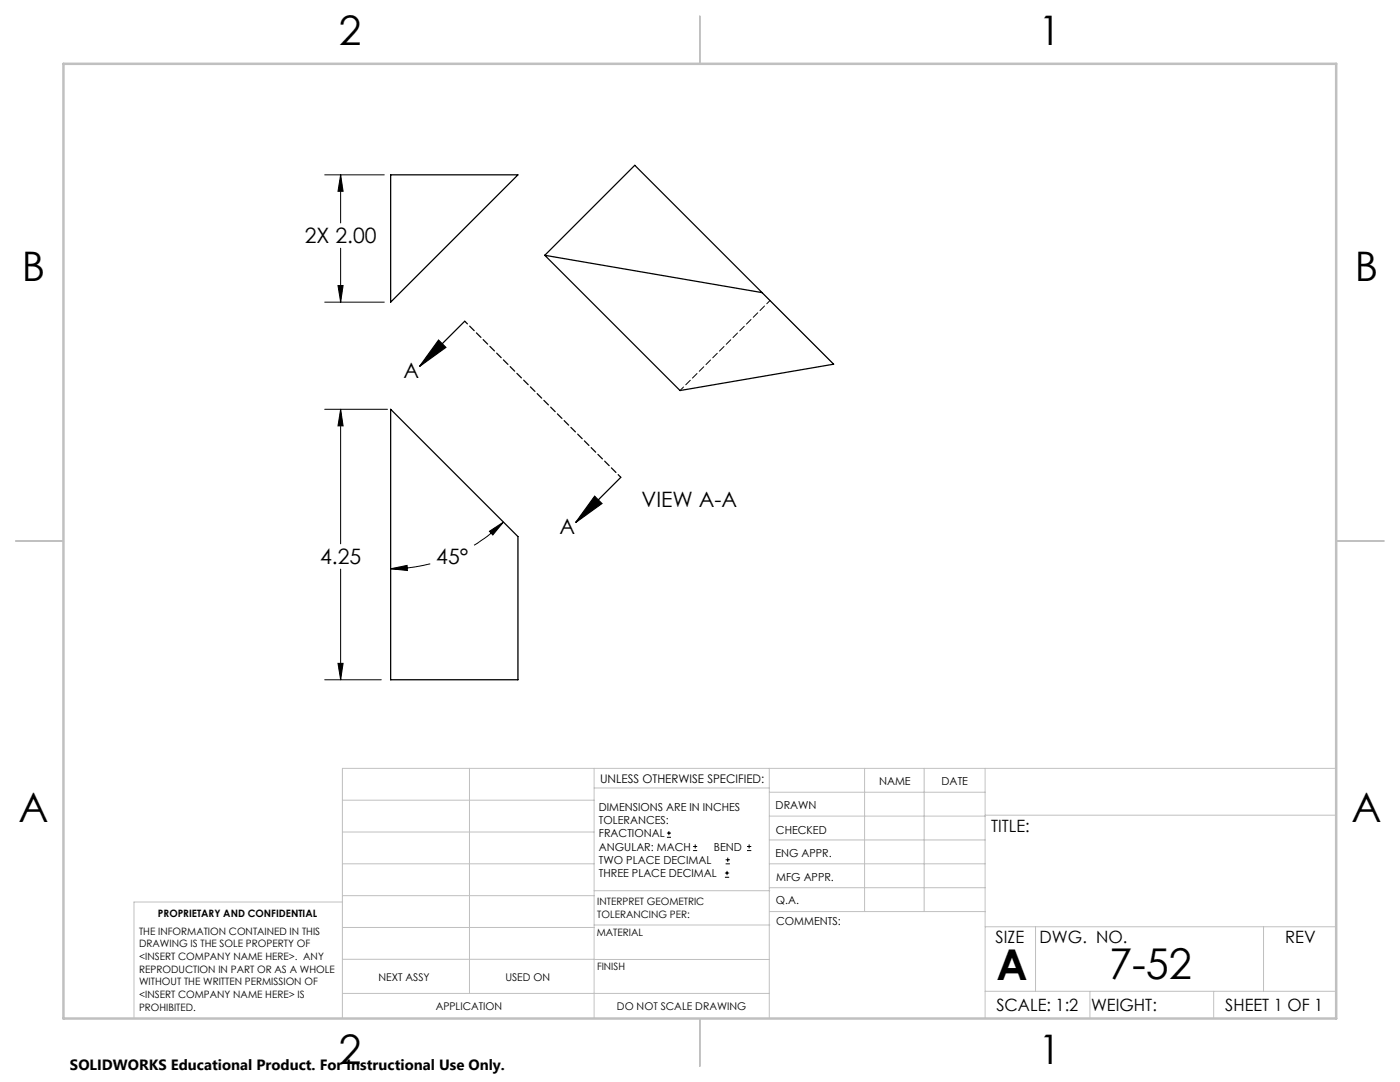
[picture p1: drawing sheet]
<svg xmlns="http://www.w3.org/2000/svg" width="279mm" height="216mm" viewBox="0 0 279 216" stroke-linecap="round" stroke-linejoin="round" font-family="sans-serif">
<g fill="none" stroke="#000" stroke-width=".2">
<path d="M64.8 34.9h11.9M68 34.9l.5 3.3h-1zM68 34.9v9.6M67.5 57h1l-.5 3.3zM68 49.5v10.8M64.8 60.3h11.9M64.8 81.7h12.5M68 81.7l.5 3.3h-1zM68 81.7v26.8M68 113.6v22M78 113.5l3.2-.7 .1 1zM85.9 112.5a31.9 31.9 0 0 1-7.9 1"/>
<path d="M97.7 106l2.8-1.8-2.1 2.6zM100.5 104.2a32.1 32.1 0 0 1-5.9 4.6M64.8 135.6h11.3M67.5 132.4h1l-.5 3.2zM133.1 167.1h.8M133.1 166.2h.8M133.5 165.8v.9M138.3 169.7h.8M138.3 168.9h.8M138.7 168.5v.8M144.7 175h.8M144.7 174.2h.8"/>
<path d="M144.8 172.4h.9M144.8 171.6h.9M145.1 173.8v.8M145.2 171.1v.9M149.1 169.7h.8M149.1 168.9h.8M149.5 168.5v.8"/>
</g>
<path d="M78 34.9h25.4l-25.4 25.4zM108.7 50.9l27 27 30.7-5.2-14.3-14.3M108.7 50.9l43.4 7.5M108.7 50.9l18-17.9 25.4 25.4M87.5 67.9l1.5 1.4-5.3 3.8zM92.7 64.1l-9 9M78 81.7l25.4 25.4v28.5h-25.4zM118.7 99l1.4 1.5-5.2 3.7zM123.9 95.2l-9 9" fill="none" stroke="#000" stroke-width=".25"/>
<path d="M123.9 95.2l-31.1-31.1" fill="none" stroke="#000" stroke-width=".25" stroke-dasharray="1.3 .6" stroke-dashoffset=".5"/>
<g fill="none" stroke="#c0c0c0" stroke-width=".2">
<path d="M68.3 159.7h50.3M93.7 153.3v44.9M118.6 153.3v49.9M118.6 157.2h34.9M153.5 153.3v49.9M153.5 158.1h43.1M172.5 153.3v28.6M184.4 153.3v28.6M196.6 153.3v49.9M266.7 153.3h-198.4v49.9M68.3 178.7h50.3M68.3 172.4h50.3"/>
<path d="M68.3 166h50.3M68.3 180h-41.6v23.2M118.6 177.7h35M153.5 167.6h43.1M153.5 162.8h43.1M153.5 172.4h43.1M153.5 177.1h43.1M196.6 162.7h70.1M68.3 198.2h85.2M68.3 191.4l85.2 .1M68.3 185.1h50.3M118.6 184.6h35"/>
<path d="M153.6 181.9h43M196.6 197.8h70.1M196.6 184.9h70.1M206.7 184.9v12.9M217.5 197.8v5.4M242.2 197.8v5.4M252.2 184.9v12.9"/>
</g>
<path d="M139.7 3.2v9.5M3.1 107.9h9.6M266.7 107.9h9.5M139.7 203.2v9.6" fill="none" stroke="#c0c0c0" stroke-width=".25"/>
<path d="M12.7 12.7h254v190.5h-254z" fill="none" stroke="#c0c0c0" stroke-width=".5"/>
<g fill="#000">
<path d="M118.7 99l1.4 1.5-5.2 3.7zM87.5 67.9l1.5 1.4-5.3 3.8z"/>
<path d="M67.5 132.4h1l-.5 3.2zM68 81.7l.5 3.3h-1zM78 113.5l3.2-.7 .1 1zM97.7 106l2.8-1.8-2.1 2.6zM67.5 57h1l-.5 3.3zM68 34.9l.5 3.3h-1z"/>
</g>
<path d="M153.7 59.9l-18 18" fill="none" stroke="#000" stroke-width=".2" stroke-dasharray="1.3 .6" stroke-dashoffset=".3"/>
<g font-size="8.5">
<text x="198.9" y="195.5">A</text>
<text x="221.3" y="195.4">7-52</text>
</g>
<g font-size="8.1">
<text x="67.6" y="8.9">2</text>
<text x="207.3" y="8.9">1</text>
<text x="4.4" y="56.1">B</text>
<text x="270.4" y="56.1">B</text>
<text x="3.7" y="164.1">A</text>
<text x="269.7" y="164.1">A</text>
<text x="67.6" y="212.4">2</text>
<text x="207.3" y="212.4">1</text>
</g>
<g font-size="4.2">
<text x="60.8" y="48.6">2X 2.00</text>
<text x="80.5" y="75.4">A</text>
<text x="128" y="101.1">VIEW A-A</text>
<text x="111.7" y="106.6">A</text>
<text x="63.9" y="112.6">4.25</text>
<text x="87.1" y="112.6">45°</text>
</g>
<g font-size="3.4">
<text x="197.8" y="166">TITLE:</text>
<text x="198.7" y="188.1">SIZE</text>
<text x="207.5" y="188.1">DWG. NO.</text>
<text x="256.5" y="188.2">REV</text>
<text x="198.8" y="201.7">SCALE: 1:2</text>
<text x="217.7" y="201.8">WEIGHT:</text>
<text x="244.5" y="201.7">SHEET 1 OF 1</text>
</g>
<text font-size="3" x="14" y="213.5">SOLIDWORKS Educational Product. For Instructional Use Only.</text>
<text font-size="2.4" x="119.8" y="156.2">UNLESS OTHERWISE SPECIFIED:</text>
<g font-size="2.2">
<text x="119.5" y="161.8">DIMENSIONS ARE IN INCHES</text>
<text x="154.8" y="161.4">DRAWN</text>
<text x="175.4" y="156.6">NAME</text>
<text x="187.9" y="156.7">DATE</text>
<text x="119.5" y="164.4">TOLERANCES:</text>
<text x="119.5" y="167.1">FRACTIONAL</text>
<text x="154.9" y="166.3">CHECKED</text>
<text x="119.5" y="169.7">ANGULAR: MACH</text>
<text x="119.5" y="172.4">TWO PLACE DECIMAL</text>
<text x="142.5" y="169.7">BEND</text>
<text x="154.8" y="171">ENG APPR.</text>
<text x="119.5" y="175">THREE PLACE DECIMAL</text>
<text x="154.9" y="175.7">MFG APPR.</text>
<text x="154.9" y="180.4">Q.A.</text>
<text x="154.9" y="184.6">COMMENTS:</text>
</g>
<g font-size="2.1">
<text x="75.5" y="195.7">NEXT ASSY</text>
<text x="100.9" y="195.7">USED ON</text>
<text x="86.9" y="201.5">APPLICATION</text>
<text x="123.1" y="201.6">DO NOT SCALE DRAWING</text>
</g>
<g font-size="2">
<text x="31.5" y="182.9">PROPRIETARY AND CONFIDENTIAL</text>
<text x="119.2" y="180.6">INTERPRET GEOMETRIC</text>
<text x="119.2" y="183.1">TOLERANCING PER:</text>
<text x="27.8" y="186.5">THE INFORMATION CONTAINED IN THIS</text>
<text x="27.8" y="189">DRAWING IS THE SOLE PROPERTY OF</text>
<text x="27.8" y="191.6">&lt;INSERT COMPANY NAME HERE&gt;. ANY</text>
<text x="119.1" y="186.7">MATERIAL</text>
<text x="27.8" y="194.1">REPRODUCTION IN PART OR AS A WHOLE</text>
<text x="27.8" y="196.6">WITHOUT THE WRITTEN PERMISSION OF</text>
<text x="119.1" y="193.5">FINISH</text>
<text x="27.8" y="199.1">&lt;INSERT COMPANY NAME HERE&gt; IS</text>
<text x="27.8" y="201.7">PROHIBITED.</text>
</g>
</svg>
